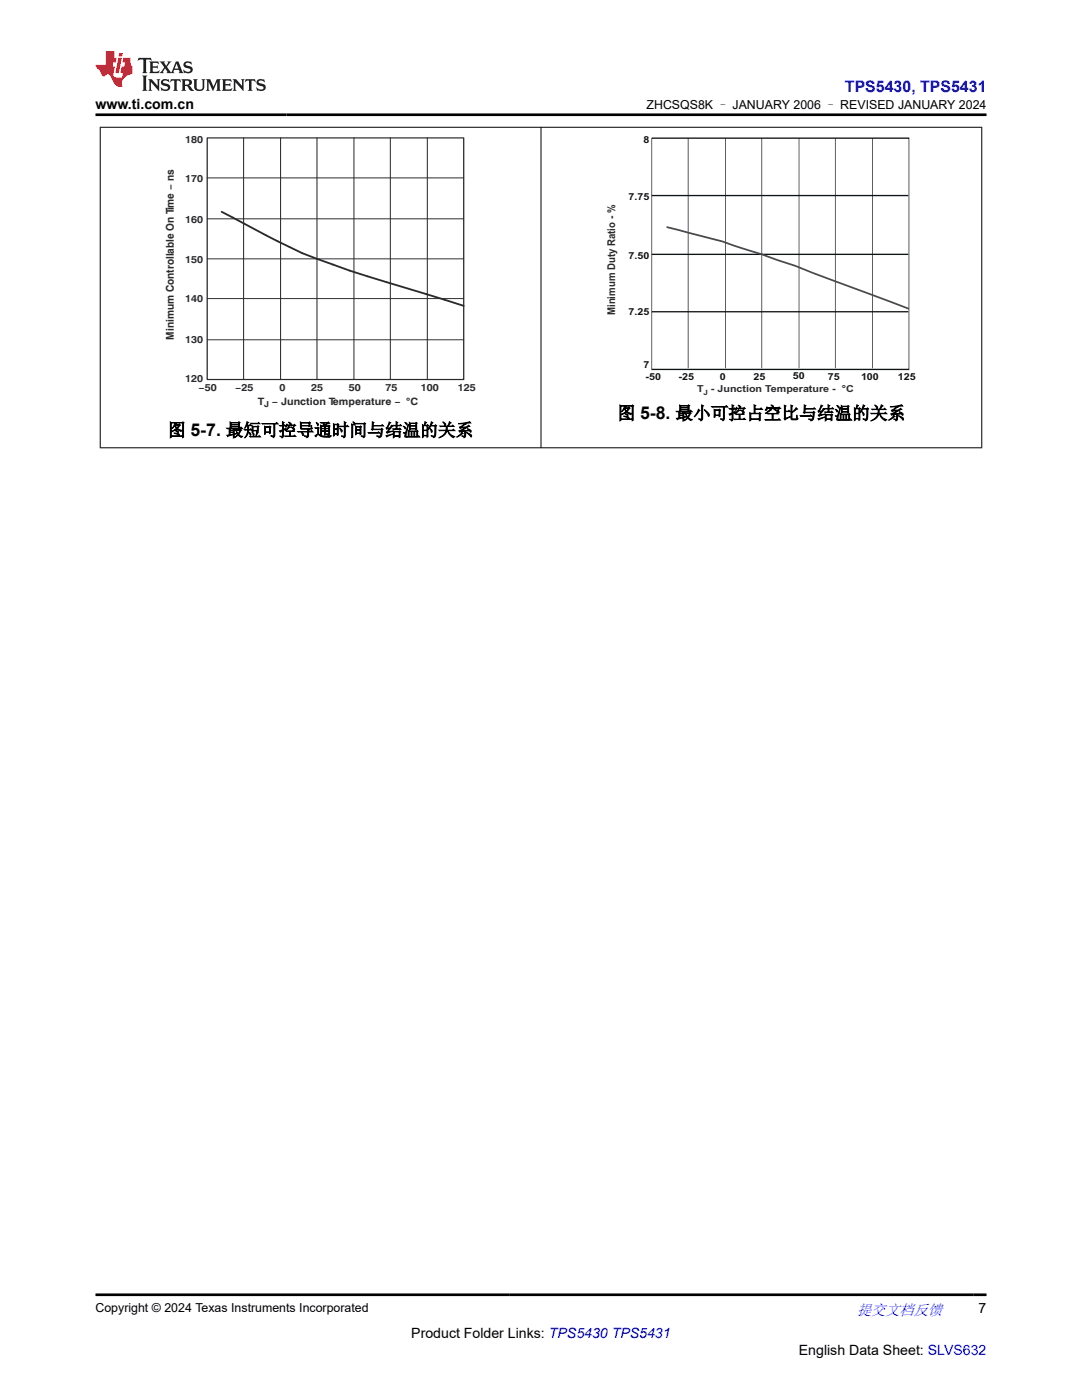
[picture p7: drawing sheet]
<svg xmlns="http://www.w3.org/2000/svg" width="216mm" height="279mm" viewBox="0 0 216 279" stroke-linecap="round" stroke-linejoin="round" font-family="sans-serif">
<path d="M41.3 27.5h51.2v48.2h-51.2z" fill="none" stroke="#2b292a" stroke-width=".25"/>
<path d="M41.3 35.5h51.2M48.6 27.5v48.2M56 27.5v48.2M63.2 27.5v48.2M70.6 27.5v48.2M77.9 27.5v48.2M85.3 27.5v48.2M41.3 59.6h51.2M41.3 51.7h51.2M41.3 43.7h51.2M41.3 67.8h51.2" fill="none" stroke="#2b292a" stroke-width=".2"/>
<path d="M44.2 42.3l8.8 4.6a94 94 0 0 0 13.4 5.9 354.3 354.3 0 0 0 22.3 7l3.8 1.2" fill="none" stroke="#2b292a" stroke-width=".37"/>
<path d="M130.1 27.6h51.3v46.1h-51.3z" fill-rule="evenodd" fill="#fff"/>
<path d="M130.1 39h51.2M130.1 27.6h51.3v46.1h-51.3zM137.3 27.6v45.9M144.7 27.6v45.9M152 27.6v45.9M159.4 27.6v45.9M166.7 27.6v45.9M174.1 27.6v45.9M130.1 50.8h51.2M130.1 62.2h51.2" fill="none" stroke="#0d1413" stroke-width=".2"/>
<path d="M133 45.3l4.5 1.2a79.9 79.9 0 0 1 11.7 3.4l9.5 3.1 22.7 8.6" fill="none" stroke="#424a4a" stroke-width=".26"/>
<path d="M19.9 25.4h176.1M20 25.3v64.1M107.9 25.3v64.1M195.9 25.3v64.1M19.9 89.4h176.1" fill="none" stroke="#000" stroke-width=".2"/>
<path d="M27.7 11.6l-.2 .5 .5-.2h.6v.1v2.2l-.2 .4h1l-.2-.4v-2.2v-.1h.5l.5 .2-.1-.5zM29.8 12.3l.2 .4v1.5l-.2 .4h1.9l.1-.6a1.08 1.08 0 0 1-1.3 .2v-.7h.6l.4 .2v-.7l-.4 .2h-.6v-.5l.2-.2a1 1 0 0 1 1 .3l-.1-.5zM31.8 12.3l1 1.1-1 1.2h.9l-.2-.2 .4-.8 .5 .8-.2 .2h1.6l-.2-.2 .1-.5h1l.1 .5-.1 .2h.9l-.2-.3-.8-2h-.5l-1 2.2-.8-1.1 .9-1.1h-.8l.2 .2-.5 .6-.3-.6 .1-.2zM35.2 12.7l.4 1h-.8zM36.8 12.4a.65 .65 0 0 0-.2 .7 .65 .65 0 0 0 .6 .5l.7 .1 .1 .3a.79 .79 0 0 1-.7 .4 .79 .79 0 0 1-.7-.5l.1 .7 .2-.1a.93 .93 0 0 0 1.1 .1 .93 .93 0 0 0 .4-1 1.46 1.46 0 0 0-1.2-.6l-.1-.3a1.09 1.09 0 0 1 1.2 .2l-.2-.6-.1 .1-.6-.2zM28.4 15.1l.2 .4v2.2l-.2 .4h1l-.2-.4v-2.2l.2-.4zM29.6 15.8l.2 .4v1.5l-.2 .4h.8l-.3-.4v-1.3l1.7 1.8v-2l.2-.4h-.8l.2 .2 .1 1.1-1.2-1.3zM32.3 15.9a.65 .65 0 0 0-.2 .8 .65 .65 0 0 0 .7 .4l.6 .2 .1 .2a.79 .79 0 0 1-.7 .4 .79 .79 0 0 1-.7-.5l.1 .7 .2-.1a.93 .93 0 0 0 1.1 .1 .93 .93 0 0 0 .4-.9 1.46 1.46 0 0 0-1.2-.6l-.1-.4a1.09 1.09 0 0 1 1.2 .2l-.2-.6-.1 .1-.6-.1zM34.1 15.8l-.1 .6a.63 .63 0 0 1 .7-.3l.1 1.6-.3 .4h1l-.2-.4v-1.6a.66 .66 0 0 1 .8 .3l-.1-.6zM36.2 15.8l.2 .4v1.5l-.2 .4h.9l-.2-.2v-.7h.5l.1 .2a.79 .79 0 0 0 1.2 .6l-1-.9a.61 .61 0 0 0 .6-.6 .61 .61 0 0 0-.5-.7zM36.9 16.1h.2a.47 .47 0 0 1 .5 .1 .47 .47 0 0 1 .1 .5l-.2 .1-.6 .1zM38.5 15.8l.2 .2a2.27 2.27 0 0 0 .4 2 1.04 1.04 0 0 0 1.7-.7v-1.3l.2-.2h-.8l.2 .4v1.1a.6 .6 0 0 1-.6 .6 .6 .6 0 0 1-.6-.6v-1.1l.3-.4zM41.1 15.8l.2 .4v1.5l-.2 .4h.7l-.2-.4v-1.4l.9 1.9 .8-1.9v1.4l-.2 .4h1l-.3-.4v-1.5l.3-.4h-.8l-.7 1.5-.7-1.5zM44.3 15.8l.2 .4v1.5l-.2 .4h1.9l.1-.6a1.09 1.09 0 0 1-1.3 .2v-.7h.6l.4 .2v-.6l-.4 .2h-.6v-.6l.2-.1a1.01 1.01 0 0 1 1 .3l-.1-.6zM46.4 15.8l.3 .4v1.5l-.3 .4h.8l-.2-.4v-1.3l1.6 1.8v-2l.2-.4h-.7l.2 .2v1.1l-1.2-1.3zM49 15.8l-.1 .6a.63 .63 0 0 1 .8-.3v1.6l-.3 .4h1l-.2-.4v-1.6a.66 .66 0 0 1 .8 .3l-.1-.6zM51.4 15.9a.65 .65 0 0 0-.2 .8 .65 .65 0 0 0 .6 .4l.6 .2 .2 .2a.79 .79 0 0 1-.8 .4 .79 .79 0 0 1-.6-.5l.1 .7 .2-.1a.93 .93 0 0 0 1 .1 .93 .93 0 0 0 .5-.9 1.46 1.46 0 0 0-1.3-.6l-.1-.4a1.09 1.09 0 0 1 1.3 .2l-.2-.6-.2 .1-.5-.1z" fill="#231f20"/>
<path d="M21.1 10.2v2.8h-2.1l.1 .3 .9 1a.95 .95 0 0 0 .9 .9 .59 .59 0 0 1 .6-.4 .59 .59 0 0 1 .5 .4l.4 .7a1.59 1.59 0 0 0 2.1 1.4 1.61 1.61 0 0 1 1-2.3l1-.3-.1-1.5a1.59 1.59 0 0 1-.4-1.7h-1.4l-.2 .9h.5l-.1 .9h-.5l-.2 1v.2l.4 .1-.2 .9h-.6a.73 .73 0 0 1-1.1-.7l.3-1.5h-.5l.2-.9h.5l.2-.9h-.5v-1.3zM23.6 11.5l-.6 3.1h.7l.6-3.1zM23.8 10.6l-.1 .6h.7l.1-.6z" fill="#ed1c24"/>
<path d="M19 22.9h177.8M19 258.4h177.8" fill="none" stroke="#000" stroke-width=".53"/>
<g font-size="3.5">
<text x="123.2" y="83.7">图 5-8. 最小可控占空比与结温的关系</text>
<text x="33.5" y="87">图 5-7. 最短可控导通时间与结温的关系</text>
</g>
<text font-size="3.2" fill="#00f" x="168.6" y="18.3">TPS5430, TPS5431</text>
<text font-size="3" fill="#00f" x="171" y="262.4">提交文档反馈</text>
<g font-size="2.8">
<text x="19" y="21.7">www.ti.com.cn</text>
<text x="195.3" y="262.1">7</text>
<text x="82.1" y="266.9">Product Folder Links: TPS5430 TPS5431</text>
<text x="159.4" y="270.3">English Data Sheet: SLVS632</text>
</g>
<g font-size="2.5">
<text x="129" y="21.8">ZHCSQS8K – JANUARY 2006 – REVISED JANUARY 2024</text>
<text x="19" y="261.8">Copyright © 2024 Texas Instruments Incorporated</text>
</g>
<g font-size="2.1" fill="#2b292a">
<text x="122.7" y="62.9" transform="rotate(-90 122.7 62.9)">Minimum Duty Ratio - %</text>
<text x="34.7" y="67.8" transform="rotate(-90 34.7 67.8)">Minimum Controllable On Time − ns</text>
</g>
<g font-size="2" fill="#2b292a">
<text x="37" y="28.5">180</text>
<text x="37" y="36.4">170</text>
<text x="37" y="44.6">160</text>
<text x="37" y="52.4">150</text>
<text x="37" y="60.4">140</text>
<text x="37" y="68.5">130</text>
<text x="37" y="76.3">120</text>
<text x="39.6" y="78">−50</text>
<text x="46.9" y="78">−25</text>
<text x="51.4" y="80.8">T</text>
<text x="54.3" y="80.8">− Junction Temperature − °C</text>
<text x="55.8" y="78">0</text>
<text x="62.1" y="78">25</text>
<text x="69.6" y="78">50</text>
<text x="76.9" y="78">75</text>
<text x="84" y="78">100</text>
<text x="91.4" y="78">125</text>
</g>
<g font-size="1.9" fill="#0d1413">
<text x="128.4" y="28.6">8</text>
<text x="125.4" y="40">7.75</text>
<text x="125.4" y="51.8">7.50</text>
<text x="125.4" y="62.9">7.25</text>
<text x="128.4" y="73.5">7</text>
<text x="128.8" y="75.9">-50</text>
<text x="135.4" y="75.9">-25</text>
<text x="143.7" y="75.9">0</text>
<text x="150.4" y="75.9">25</text>
<text x="158.2" y="75.7">50</text>
<text x="165.2" y="75.9">75</text>
<text x="171.8" y="75.9">100</text>
<text x="179.2" y="75.9">125</text>
</g>
<g font-size="1.9" fill="#2b292a">
<text x="139.1" y="78.2">T</text>
<text x="141.9" y="78.2">- Junction Temperature - °C</text>
</g>
<text font-size="1.6" fill="#2b292a" x="52.7" y="81.2">J</text>
<text font-size="1.4" fill="#2b292a" x="140.4" y="78.8">J</text>
</svg>
